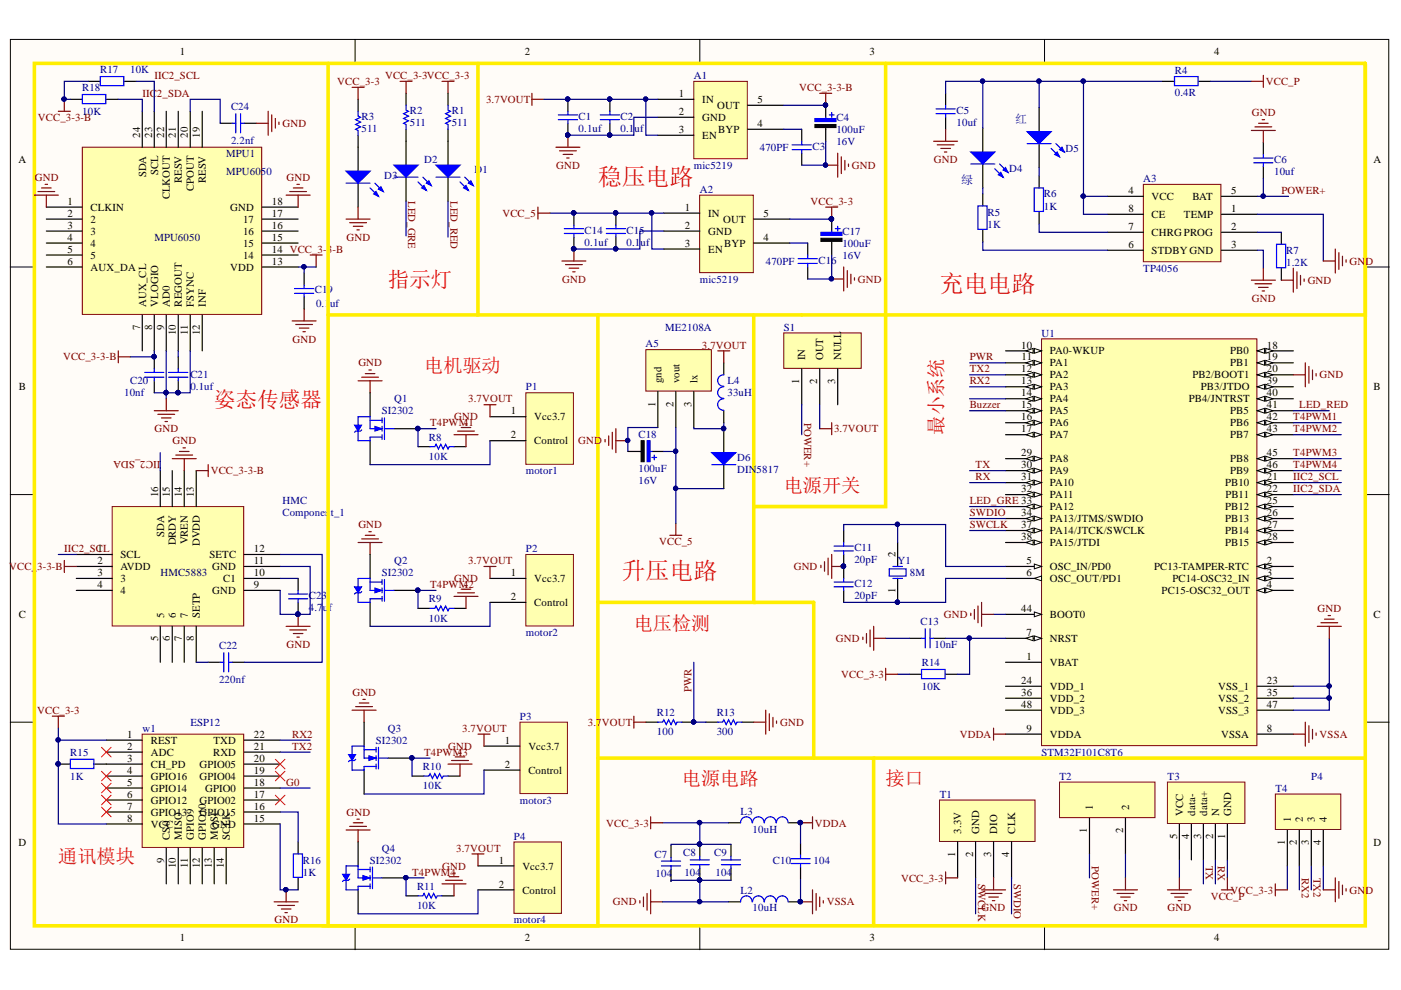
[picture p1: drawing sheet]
# Altium project Drimp_Quadcopter.PrjPcb
1 sheet, 73 parts. Net scope: global (net labels, ports and power ports of the same name join across sheets).
Board file: Drimp_Quadcopter.PcbDoc

## Sheet Drimp_Quadcopter.SchDoc
size A4

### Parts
A1  mic5219  [SOT23-5]
A2  mic5219  [SOT23-5]
A3  TP4056  [SOP8]
A5  ME2108A  [SOT-89_M]
C1  value 0.1uf  [C-RAD-0603]  (hidden comment: Cap)
C2  value 0.1uf  [C-RAD-0603]  (hidden comment: Cap)
C3  value 470PF  [C-RAD-0603]  (hidden comment: Cap)
C4  value 100uF  Vol: 16V  [CAP-6032]  (hidden comment: Cap Pol)
C5  value 10uf  [C-RAD-0603]  (hidden comment: Cap)
C6  value 10uf  [C-RAD-0603]  (hidden comment: Cap)
C7  value 104  [0603-N-CAP]  (hidden comment: Cap)
C8  value 104  [0603-N-CAP]  (hidden comment: Cap)
C9  value 104  [0603-N-CAP]  (hidden comment: Cap)
C10  value 104  [0603-N-CAP]  (hidden comment: Cap)
C11  value 20pF  [0603-N-CAP]  (hidden comment: Cap)
C12  value 20pF  [0603-N-CAP]  (hidden comment: Cap)
C13  value 10nF  [0603-N-CAP]  (hidden comment: Cap)
C14  value 0.1uf  [C-RAD-0603]  (hidden comment: Cap)
C15  value 0.1uf  [C-RAD-0603]  (hidden comment: Cap)
C16  value 470PF  [C-RAD-0603]  (hidden comment: Cap)
C17  value 100uF  Vol: 16V  [CAP-6032]  (hidden comment: Cap Pol)
C18  value 100uF  Vol: 16V  [CAP-6032]  (hidden comment: Cap Pol)
C19  value 0.1uf  [C-RAD-0603]  (hidden comment: Cap)
C20  value 10nf  [C-RAD-0603]  (hidden comment: Cap)
C21  value 0.1uf  [C-RAD-0603]  (hidden comment: Cap)
C22  value 220nf  [C-RAD-0603]  (hidden comment: Cap)
C23  value 4.7uf  [C-RAD-0603]  (hidden comment: Cap)
C24  value 2.2nf  [C-RAD-0603]  (hidden comment: Cap)
D1  D2  [6-0805_N]  (value not drawn)
D2  D2  [6-0805_N]  (value not drawn)
D3  D2  [6-0805_N]  (value not drawn)
D4  LED0  [LED0805G]  (value not drawn)
D5  LED0  [LED0805R]  (value not drawn)
D6  Type: DIN5817  [DIODE-SMA]  (hidden comment: Diode)
HMC  Component_1  [HMC5883]  (value not drawn)
L2  value 10uH  [0603-N - res]  (hidden comment: Inductor)
L3  value 10uH  [0603-N - res]  (hidden comment: Inductor)
L4  value 33uH  [CD54NP]  (hidden comment: Inductor)
MPU1  MPU6050  [MPU6050]
P1  motor1  [P2-T-1.25]
P2  motor2  [P2-T-1.25]
P3  motor3  [P2-T-1.25]
P4  motor4  [P2-T-1.25]
Q1  SI2302  [SOT-23_M]
Q2  SI2302  [SOT-23_M]
Q3  SI2302  [SOT-23_M]
Q4  SI2302  [SOT-23_M]
R1  value 511  [0603-N - res]  (hidden comment: Res1)
R2  value 511  [0603-N - res]  (hidden comment: Res1)
R3  value 511  [0603-N - res]  (hidden comment: Res1)
R4  value 0.4R  [1206]  (hidden comment: Res1)
R5  value 1K  [0603-1]  (hidden comment: Res1)
R6  value 1K  [0603-1]  (hidden comment: Res1)
R7  value 1.2K  [0603-1]  (hidden comment: Res1)
R8  value 10K  [0603-N - res]  (hidden comment: Res1)
R9  value 10K  [0603-N - res]  (hidden comment: Res1)
R10  value 10K  [0603-N - res]  (hidden comment: Res1)
R11  value 10K  [0603-N - res]  (hidden comment: Res1)
R12  value 100  [0603-N - res]  (hidden comment: Res1)
R13  value 300  [0603-N - res]  (hidden comment: Res1)
R14  value 10K  [0603-N - res]  (hidden comment: Res2)
R15  value 1K  [0603-N - res]  (hidden comment: Res2)
R16  value 1K  [0603-N - res]  (hidden comment: Res2)
R17  value 10K  [0603-N - res]  (hidden comment: Res2)
R18  value 10K  [0603-N - res]  (hidden comment: Res2)
S1  switch  [拨动开关]  (value not drawn)
T1  SW_download  [P4_1.25]  (value not drawn)
T2  P2  [P2]  (value not drawn)
T3  mini usb  [USB_MICRO_5S_B]  (value not drawn)
T4  P4  [P4_1.25]
U1  STM32F101C8T6  [LQFP48_N]
w1  ESP12  [ESP_12_F]
Y1  8M  [5032_]

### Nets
3.7VOUT: A1.1(IN) A1.3(EN) C1.2 C2.2 L4.2 P1.1(Vcc3.7) P2.1(Vcc3.7) P3.1(Vcc3.7) P4.1(Vcc3.7) R12.1 S1.2(OUT)
GND: A1.2(GND) A2.2(GND) A3.1(TEMP) A3.3(GND) A5.1(gnd) C1.1 C2.1 C3.1 C4.2 C5.1 C6.2 C7.1 C8.1 C9.1 C11.1 C12.2 C13.1 C14.1 C15.1 C16.1 C17.2 C18.2 C19.1 C20.1 C21.1 C23.1 C24.1 D3.2(K) HMC.9(GND) HMC.11(GND) HMC.14(VREN) L2.1 MPU1.1(CLKIN) MPU1.9(AD0) MPU1.11(FSYNC) MPU1.18(GND) Q1.2(S) Q2.2(S) Q3.2(S) Q4.2(S) R7.2 R8.2 R9.2 R10.2 R11.2 R13.2 R16.1 T1.3(DIO) T2.2 T3.5(VCC) T4.4 U1.20(PB2/BOOT1) U1.23(VSS_1) U1.35(VSS_2) U1.44(BOOT0) U1.47(VSS_3) w1.15(GND)
VCC_3-3: A2.5(OUT) C7.2 C8.2 C9.2 C17.1 L3.1 R1.2 R2.2 R3.2 R14.1 R15.1 T1.1(3.3V) T4.1 w1.1(REST) w1.8(VCC)
VCC_3-3-B: A1.5(OUT) C4.1 C19.2 C20.2 HMC.2(AVDD) HMC.13(DVDD) MPU1.8(VLOGIO) MPU1.13(VDD) R17.1 R18.1
VCC_5: A2.1(IN) A2.3(EN) A5.2(vout) C14.2 C15.2 C18.1 D6.2(K)
VCC_P: R4.2 T3.1(GND)
VDDA: C10.2 L3.2 U1.9(VDDA)
VSSA: C10.1 L2.2 U1.8(VSSA)
Buzzer: U1.15(PA5)
G0: w1.18(GPIO0)
IIC2_SCL: HMC.1(SCL) MPU1.23(SCL) R17.2 U1.21(PB10)
IIC2_SDA: HMC.16(SDA) MPU1.24(SDA) R18.2 U1.22(PB11)
LED_GRE: D2.2(K) U1.33(PA12)
LED_RED: D1.2(K) U1.41(PB5)
POWER+: A3.5(BAT) C6.1 S1.1(IN) T2.1
PWR: R12.2 R13.1 U1.11(PA1)
RX: T3.2(N) U1.31(PA10)
RX2: T4.2 U1.13(PA3) w1.22(TXD)
SWCLK: T1.2(GND) U1.37(PA14/JTCK/SWCLK)
SWDIO: T1.4(CLK) U1.34(PA13/JTMS/SWDIO)
T4PWM1: Q1.1(G) R8.1 U1.42(PB6)
T4PWM2: Q2.1(G) R9.1 U1.43(PB7)
T4PWM3: Q3.1(G) R10.1 U1.45(PB8)
T4PWM4: Q4.1(G) R11.1 U1.46(PB9)
TX: T3.3(data+) U1.30(PA9)
TX2: T4.3 U1.12(PA2) w1.21(RXD)
NetA1_4: A1.4(BYP) C3.2
NetA2_4: A2.4(BYP) C16.2
NetA3_2: A3.2(PROG) R7.1
NetA3_4: A3.4(VCC) A3.8(CE) C5.2 D4.1(A) D5.1(A) R4.1
NetA3_6: A3.6(STDBY) R5.2
NetA3_7: A3.7(CHRG) R6.2
NetA5_3: A5.3(lx) D6.1(A) L4.1
NetC11_2: C11.2 U1.5(OSC_IN/PD0) Y1.2(OSC2)
NetC12_1: C12.1 U1.6(OSC_OUT/PD1) Y1.1(OSC1)
NetC13_2: C13.2 R14.2 U1.7(NRST)
NetC21_2: C21.2 MPU1.10(REGOUT)
NetC22_1: C22.1 HMC.12(SETC)
NetC22_2: C22.2 HMC.8(SETP)
NetC23_2: C23.2 HMC.10(C1)
NetC24_2: C24.2 MPU1.20(CPOUT)
NetD1_1: D1.1(A) R1.1
NetD2_1: D2.1(A) R2.1
NetD3_1: D3.1(A) R3.1
NetD4_2: D4.2(K) R5.1
NetD5_2: D5.2(K) R6.1
NetP1_2: P1.2(Control) Q1.3(D)
NetP2_2: P2.2(Control) Q2.3(D)
NetP3_2: P3.2(Control) Q3.3(D)
NetP4_2: P4.2(Control) Q4.3(D)
NetR15_2: R15.2 w1.3(CH_PD)
NetR16_2: R16.2 w1.16(GPIO15)

Not connected (* = marked no-connect by the designer): HMC 3 4 5 6 7 15(DRDY); MPU1 2 3 4 5 6(AUX_DA) 7(AUX_CL) 12(INF) 14 15 16 17 19(RESV) 21(RESV) 22(CLKOUT); S1 3(NULL); T3 4(data-); U1 1(VBAT) 2(PC13-TAMPER-RTC) 3(PC14-OSC32_IN) 4(PC15-OSC32_OUT) 10(PA0-WKUP) 14(PA4) 16(PA6) 17(PA7) 18(PB0) 19(PB1) 24(VDD_1) 25(PB12) 26(PB13) 27(PB14) 28(PB15) 29(PA8) 32(PA11) 36(VDD_2) 38(PA15/JTDI) 39(PB3/JTDO) 40(PB4/JNTRST) 48(VDD_3); w1 2(ADC)* 4(GPIO16)* 5(GPIO14)* 6(GPIO12)* 7(GPIO13)* 9(CS0) 10(MISO) 11(GPIO9) 12(GPIO10) 13(MOSI) 14(SCLK) 17(GPIO02)* 19(GPIO04)* 20(GPIO05)*

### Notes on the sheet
- (near D5) 红
- 稳压电路
- 绿
- 充电电路
- 指示灯
- 电机驱动
- (near MPU1) 姿态传感器
- 最小系统
- 电源开关
- 升压电路
- 电压检测
- 电源电路
- 接口
